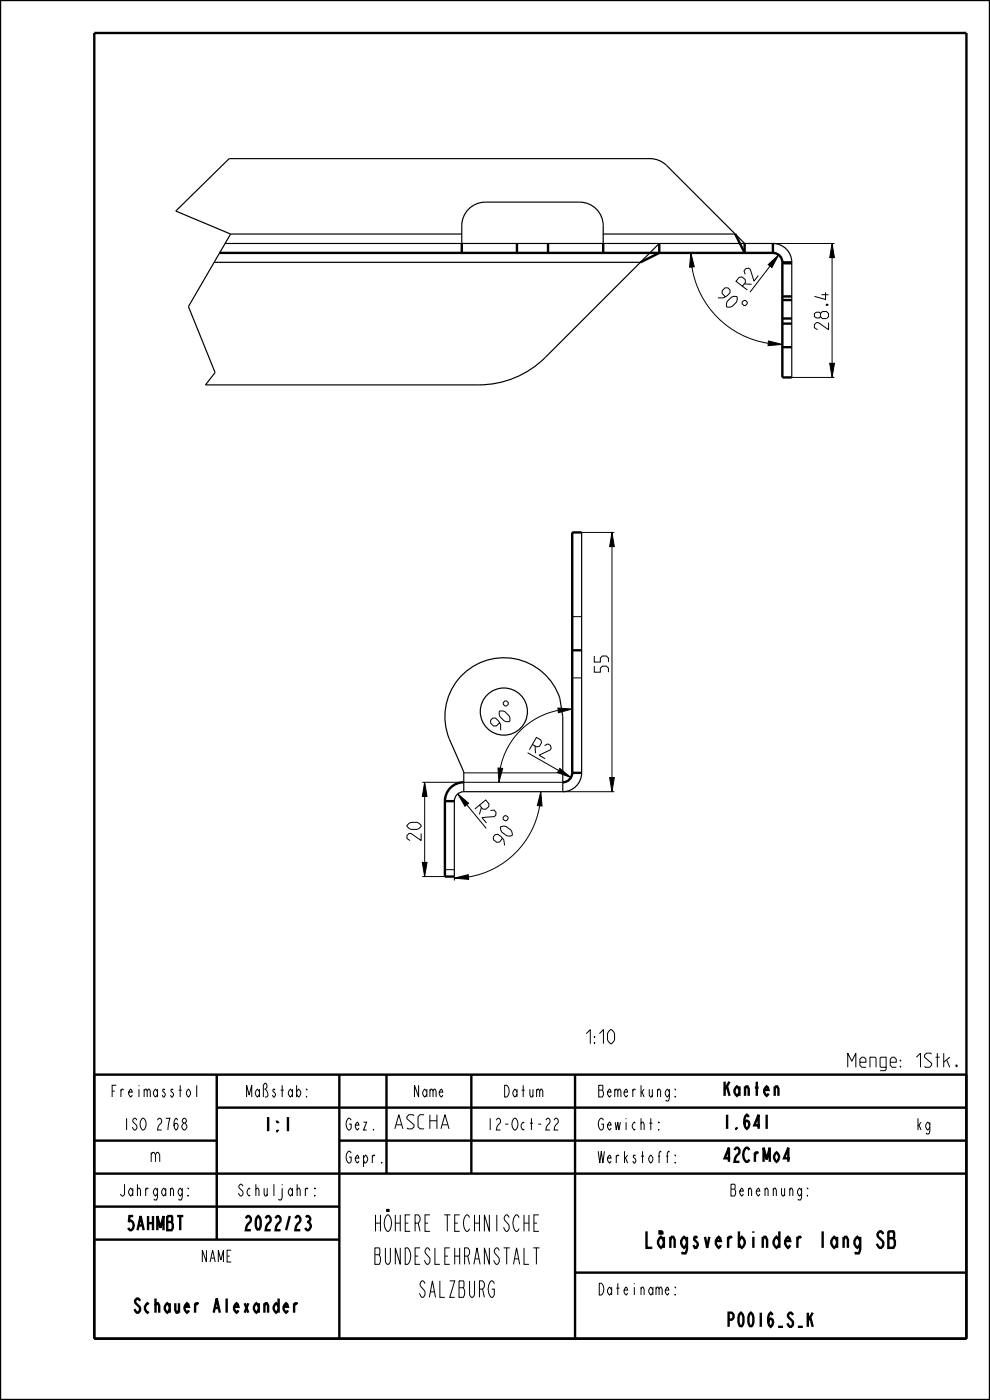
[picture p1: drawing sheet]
<svg xmlns="http://www.w3.org/2000/svg" width="210mm" height="297mm" viewBox="0 0 210 297" stroke-linecap="round" stroke-linejoin="round" font-family="sans-serif">
<g fill="#000">
<path d="M146.5 53.7l.8 2.9-1 .1zM162.9 56.1l2.3-2-1.5 2.6zM176.5 51.7l.5 3h-1zM163 72.3l3 .8-3.1 .2zM176 77.1h1l-.5 3zM129.8 113l.5 3h-1zM118.3 150.2l3.1 .2-3 .8zM90.1 166l.5 3h-1zM97.1 168.4l2.3 2-.8 .6zM105.6 162.9l1 .1-.8 3zM114.7 168l.3 3-1-.1zM118.8 163l2.3 1.9-2.8-1z"/>
<path d="M129.3 165h1l-.5 3zM89.6 183h1l-.5 3zM96.4 186.3l2.9-.7 .1 1z"/>
</g>
<g fill="none" stroke="#000" stroke-width=".21">
<path d="M146.5 53.7l.8 2.9-1 .1zM146.8 56.6a19.4 19.4 0 0 0 16.2 16.2M162.9 56.1l2.3-2-1.5 2.6zM163.3 56.4l-4.2 5.6M164 51.7h13M176.5 51.7l.5 3h-1zM176.5 54.7v22.4M157.4 64.1l.4-.4h.3l.4 .4v.3l-.4 .4h-.3l-.4-.4zM163 72.3l3 .8-3.1 .2zM176 77.1h1l-.5 3zM168 80.1h9M123.4 113h6.9"/>
<path d="M129.8 113l.5 3h-1zM129.8 116v49M121.4 130.8h2M106.8 149.1l.3-.4h.4l.3 .4v.3l-.3 .4h-.4l-.3-.4zM111.9 159.7l6.6 3.8M118.3 150.2l3.1 .2-3 .8zM118.4 150.7a15.5 15.5 0 0 0-12.3 12.3M121.4 143.8h2M89.6 166h29.8M90.1 166l.5 3h-1zM90.1 169v14M97.1 168.4l2.3 2-.8 .6z"/>
<path d="M98.4 164h21M99 170.7l4.1 5M105.6 162.9l1 .1-.8 3zM107 173.1l.3-.1 .4 .3 .1 .4-.3 .4h-.3l-.5-.3v-.3zM114.5 170.9a18.3 18.3 0 0 1-15.1 15.2M114.7 168l.3 3-1-.1zM118.8 163l2.3 1.9-2.8-1zM119.4 168h10.9M129.3 165h1l-.5 3zM89.6 183h1l-.5 3zM89.6 186h4.8M94.4 184.5h2"/>
<path d="M96.4 186.3l2.9-.7 .1 1zM96.4 186v.8"/>
</g>
<g fill="none" stroke="#000" stroke-width=".51">
<path d="M0 0h210v297h-210zM20 7h185v277h-185zM46.6 53.7h117.4M98 51.6v2M109.7 51.7v2M116.3 51.7v2M128 51.6v2M139.8 51.7v2l-4 2M156 49.7l2 4v-2M164 53.7a2 2 0 0 1 2 2M164 51.7v2M166 55.7v24.4h2"/>
<path d="M166 55.8h2M166 55.7h2M166 73.7h2M166 68.7h2M166 67.6h2M166 63.7h2M166 62.9h2M123.4 113h-2v51M121.4 138h2M94.4 170v16h2M94.4 170h2M98.4 166a4 4 0 0 0-4 4"/>
<path d="M121.4 164a2 2 0 0 1-2 2M121.4 164h2M20 228h185v56M46 235h159M46 228v35M72 228v56M82 228v21M100 228v21M122 228v56M20 242h26M20 249h185M20 256h52"/>
<path d="M72 242h133M20 263h52M122 270h83"/>
</g>
<g fill="none" stroke="#000" stroke-width=".25">
<path d="M45.4 55.7h90.4M47.7 51.7h116.3a4 4 0 0 1 4 4v24.4M48.9 49.7l-8.9 15.3 5.6 14-2 2.7h58a20 20 0 0 0 14.1-5.9l24.1-24.1M48.9 49.7l-11.6-4.9 11.3-11.1h89.3l1.1 .1 1.1 .3 1.3 1 16.6 16.6M48.9 49.7h49.1M98 51.6v-3.7a5 5 0 0 1 5-5h20a5 5 0 0 1 5 5v3.7M128 49.7h28M123.4 113v51a4 4 0 0 1-4 4M98.4 168v-4.2l-3.1-7.1a12.5 12.5 0 0 1 7.3-16.4 12.5 12.5 0 0 1 16.1 7.8l.7 3.9v16M98.4 168a2 2 0 0 0-2 2v16M98.4 168h21"/>
<circle cx="106.9" cy="151" r="5"/>
</g>
<g font-size="4.6">
<text x="77.1" y="261.2">HÖHERE TECHNISCHE</text>
<text x="77.1" y="268.2">BUNDESLEHRANSTALT</text>
<text x="133.4" y="264.7">Längsverbinder lang SB</text>
<text x="87.6" y="275.2">SALZBURG</text>
</g>
<g font-size="3.9">
<text x="152" y="62.9" transform="rotate(45 152 62.9)">90</text>
<text x="158.5" y="61.5" transform="rotate(-52 158.5 61.5)">R2</text>
<text x="175.8" y="69.9" transform="rotate(-90 175.8 69.9)">28.4</text>
<text x="129.1" y="142.6" transform="rotate(-90 129.1 142.6)">55</text>
<text x="105.9" y="155.2" transform="rotate(-45 105.9 155.2)">90</text>
<text x="112.3" y="159" transform="rotate(30 112.3 159)">R2</text>
<text x="100.7" y="171.6" transform="rotate(50 100.7 171.6)">R2</text>
<text x="89.3" y="178.3" transform="rotate(-90 89.3 178.3)">20</text>
<text x="106.8" y="179.7" transform="rotate(-54 106.8 179.7)">90</text>
<text x="121.9" y="221.4">1:10</text>
<text x="179.3" y="226.4">Menge: 1Stk.</text>
<text x="153.2" y="232.5">Kanten</text>
<text x="55.5" y="240">1:1</text>
<text x="83.2" y="239.5">ASCHA</text>
<text x="153.2" y="239.5">1.641</text>
<text x="31.6" y="246.5">m</text>
<text x="153.2" y="246.5">42CrMo4</text>
<text x="26" y="261">5AHMBT</text>
<text x="50.8" y="261">2022/23</text>
<text x="26.1" y="278.5">Schauer Alexander</text>
<text x="152.9" y="281.5">P0016_S_K</text>
</g>
<g font-size="3.3">
<text x="22.3" y="232.7">Freimasstol</text>
<text x="51.2" y="232.7">Maßstab:</text>
<text x="87.1" y="232.7">Name</text>
<text x="106.1" y="232.7">Datum</text>
<text x="127.1" y="232.7">Bemerkung:</text>
<text x="25.2" y="239.7">ISO 2768</text>
<text x="73.2" y="239.7">Gez.</text>
<text x="102.2" y="239.7">12-Oct-22</text>
<text x="127.1" y="239.7">Gewicht:</text>
<text x="194.2" y="239.7">kg</text>
<text x="73.2" y="246.7">Gepr.</text>
<text x="127.1" y="246.7">Werkstoff:</text>
<text x="24.2" y="253.7">Jahrgang:</text>
<text x="49.2" y="253.7">Schuljahr:</text>
<text x="153.7" y="253.7">Benennung:</text>
<text x="42.1" y="267.7">NAME</text>
<text x="127.1" y="274.7">Dateiname:</text>
</g>
</svg>
